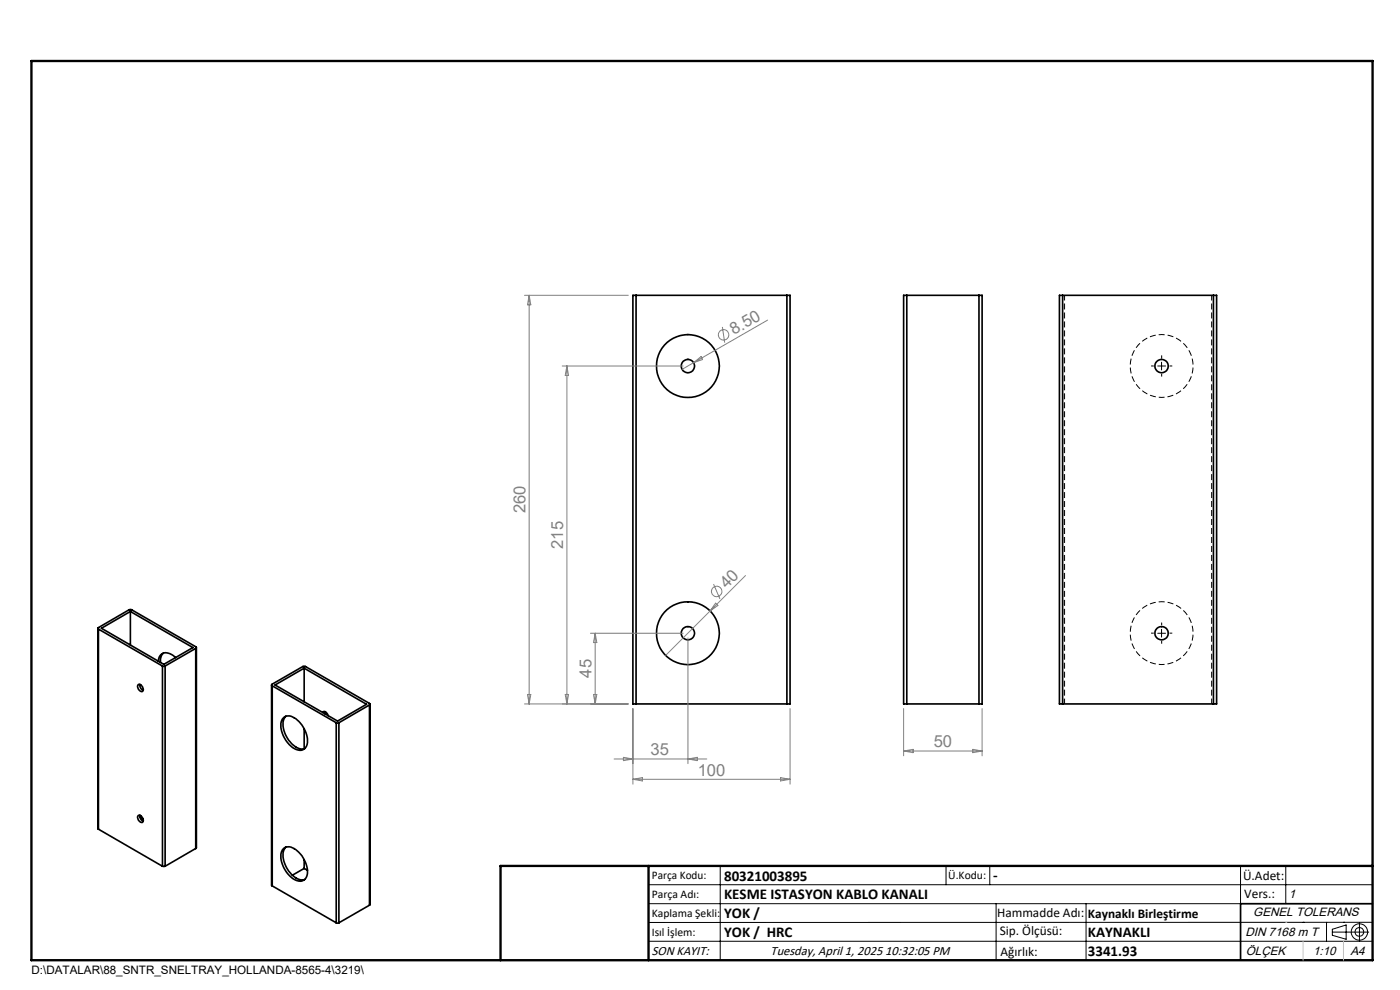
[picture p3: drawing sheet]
<svg xmlns="http://www.w3.org/2000/svg" width="297mm" height="210mm" viewBox="0 0 297 210" stroke-linecap="round" stroke-linejoin="round" font-family="sans-serif">
<g fill="none" stroke="#000" stroke-width=".35">
<path d="M134.9 62.6h-.6v86.7h.6M134.9 62.6v86.7M134.9 62.6h32M166.9 62.6h.7v86.7h-.7M166.9 62.6v86.7M192.4 62.6h-.7v86.7h.7M192.4 62.6h15.3M192.4 62.6v86.7M207.7 62.6h.7v86.7h-.7M207.7 62.6v86.7M225.4 62.6h-.6v86.7h.6M225.4 62.6h32"/>
<path d="M225.4 62.6v86.7M257.4 62.6h.7v86.7h-.7M257.4 62.6v86.7M20.8 133.3l.1 42.6M20.9 133.4v-.3l6.5-3.7 .4-.1 13.8 7.9-.1 .3M20.9 133.4l13.6 7.9M20.9 133.4v42.5M21.5 133.3l6.2-3.6 13.2 7.7-6.2 3.5zM27.7 129.7v7.1M34.6 138.5l-.5 1-.1 1M37.3 139.5a2.36 2.36 0 0 0-3.2-.6l-.3 .5-.2 .9M41.5 137.5l-6.5 3.8"/>
<path d="M41.5 137.5v42.5M41.7 137.4v42.4l-.2 .2M29.4 145.2a.99 .99 0 0 1 .8 1.5 .99 .99 0 0 1-.8-1.5zM29.7 145.2a1.22 1.22 0 0 0 .7 1.2M34.5 141.3h.5M34.5 141.3v42.5M35 141.3v42.5M57.6 145.3v42.5l.1 .1M57.7 145.5v-.3l6.5-3.8 .4-.1 13.8 7.9v.3M57.7 145.5l13.6 7.8M57.7 145.5v42.4M58.3 145.3l6.2-3.6 13.3 7.7-6.2 3.6z"/>
<path d="M60.3 152.1a2.5 2.5 0 0 1 3.1 .9 5.5 5.5 0 0 1 1.7 5.2 1.67 1.67 0 0 1-2.7 .6 5.7 5.7 0 0 1-2.6-6zM60.6 151.9a3.7 3.7 0 0 0 .1 4.3 4.1 4.1 0 0 0 3.8 2.6h.1M64.5 141.7v7.2M64.5 154.6v4.2M68.5 151.1a.58 .58 0 0 1 .6-.1 .58 .58 0 0 1 .4 .4l.1 .4M68.9 150.9v.5M71.3 153.3h.6M71.3 153.3v42.4M71.9 153.3v42.4M78.4 149.5l-6.5 3.8M78.4 149.5v42.5M78.5 149.4l-.1 42.6"/>
<path d="M134.9 149.3h32M192.4 149.3h15.3M225.4 149.3h32M20.9 175.9l13.6 7.9M29.4 173a.91 .91 0 0 1 .8 .5 .91 .91 0 0 1-.1 1 1.04 1.04 0 0 1-.7-1.5zM29.7 173a1.22 1.22 0 0 0 .7 1.2M29.7 173.3l.6 .4M41.5 180l-6.5 3.8M60.3 179.9a2.5 2.5 0 0 1 3.1 .9 5.5 5.5 0 0 1 1.7 5.1 1.65 1.65 0 0 1-2.7 .6 5.7 5.7 0 0 1-2.6-5.9zM60.6 179.7a3.7 3.7 0 0 0 .1 4.3 4.1 4.1 0 0 0 3.8 2.6h.1M34.5 183.8h.5M57.7 187.9l13.6 7.8"/>
<path d="M64.5 184.2l.7 .4M64.5 182.3v1.9M64.5 184.2l-2.5 1.5M71.3 195.7h.6M78.4 192l-6.5 3.7M291.2 191.7h-28v12"/>
<circle cx="145.9" cy="77.6" r="1.41"/>
<circle cx="145.9" cy="77.6" r="6.7"/>
<circle cx="246.4" cy="77.6" r="1.42"/>
<circle cx="145.9" cy="134.3" r="6.7"/>
<circle cx="145.9" cy="134.3" r="1.41"/>
<circle cx="246.4" cy="134.3" r="1.42"/>
</g>
<path d="M225.4 149.3v-86.7M225.8 149.3v-86.7M257 149.3v-86.7M257.4 149.3v-86.7" fill="none" stroke="#000" stroke-width=".21" stroke-dasharray="1.3 .6" stroke-dashoffset=".2" stroke-linecap="butt"/>
<path d="M246.4 84.3a6.7 6.7 0 0 0 5.9-9.8 6.7 6.7 0 0 0-11.3-.7 6.7 6.7 0 0 0 4.6 10.5h.8M246.4 141a6.7 6.7 0 0 0 5.9-9.8 6.7 6.7 0 0 0-11.3-.7 6.7 6.7 0 0 0 4.6 10.4l.8 .1" fill="none" stroke="#000" stroke-width=".21" stroke-dasharray="1.3 .6" stroke-dashoffset=".7" stroke-linecap="butt"/>
<g fill="none" stroke="#808080" stroke-width=".21">
<path d="M111.3 62.6h22M112.3 62.6v86.7M112.3 62.6l.3 2.1h-.7zM119.3 77.6h25.6M120.3 77.6v71.7M120.3 77.6l.3 2h-.7zM147.1 76.9l-2.4 1.4M147.1 76.9l1.6-1.3 .3 .7zM153.2 69.3l.5 3.4M162.8 67.9l-15.7 9M125.3 134.3h19.6M126.3 134.3v15"/>
<path d="M126.3 134.3l.3 2h-.7zM145.9 135.3v26.7M151.4 123.9l1.3 3.1M151.8 127.9l.5 .5-1.7 1.2zM158.2 122.1l-17 16.9M111.3 149.3h22M111.9 147.3h.7l-.3 2zM119.9 147.3h.7l-.3 2zM125.9 147.3h.7l-.3 2zM134.3 150.3v16M167.6 150.3v16M191.7 150.3v10"/>
<path d="M191.7 159.3h16.7M191.7 159.3l2-.3v.7zM206.4 159l2 .3-2 .4zM208.4 150.3v10M130.3 161h19.6M132.3 160.6l2 .4-2 .4zM134.3 165.3h33.3M134.3 165.3l2-.3v.7zM145.9 161l2-.4v.8zM165.6 165l2 .3-2 .4z"/>
<circle cx="153.5" cy="71" r="1.1"/>
<circle cx="152" cy="125.4" r="1.1"/>
</g>
<g fill="none" stroke="#000" stroke-width=".21">
<path d="M245.6 77.6h1.7M246.4 76.8v1.7M245.6 134.3h1.7M246.4 133.5v1.6M137.6 187.7h153.6M137.6 191.7h153.6M137.6 199.7h153.6M152.8 183.7v20M200.7 183.7v4M210 183.7v4M211.3 191.7v12M230.4 191.7v12"/>
<path d="M263.2 183.7v20M272.8 183.7v8M276.4 195.6h.1M281.4 195.6v4.1M282.6 197.7h7.8M282.6 197.1l3-.9v3l-3-.8zM285 195.6h.1M288.4 195.8v3.8M291.2 195.6l-153.6 .1"/>
<circle cx="288.4" cy="197.7" r="1.74"/>
<circle cx="288.4" cy="197.7" r=".93"/>
</g>
<path d="M244.8 77.6h-.6M246.4 76v-.6M246.4 79.3v.6M248.1 77.6h.6M244.8 134.3h-.6M246.4 132.6v-.5M246.4 136v.6M248.1 134.3h.6" fill="none" stroke="#000" stroke-width=".21" stroke-dasharray="15.2 1.3 1.3 1.3" stroke-linecap="butt"/>
<path d="M106.2 203.7h185" fill="none" stroke="#000" stroke-width=".25"/>
<path d="M6.7 12.9h284.5v190.8h-284.5zM137.6 183.7v20M291.2 183.7h-185v20" fill="none" stroke="#000" stroke-width=".5"/>
<path d="M272.8 195.6h.1M276.4 199.7v4M285 199.7v4" fill="none" stroke="#c0c0c0" stroke-width=".21"/>
<g font-size="3.5" fill="#808080">
<text x="155.7" y="71.1" transform="rotate(-30 155.7 71.1)">8.50</text>
<text x="111.5" y="108.9" transform="rotate(-90 111.5 108.9)">260</text>
<text x="119.5" y="116.4" transform="rotate(-90 119.5 116.4)">215</text>
<text x="154.2" y="125" transform="rotate(-45 154.2 125)">40</text>
<text x="125.5" y="143.8" transform="rotate(-90 125.5 143.8)">45</text>
<text x="138" y="160.2">35</text>
<text x="198.1" y="158.5">50</text>
<text x="148" y="164.5">100</text>
</g>
<g font-size="3.2">
<text x="153.6" y="190.8">KESME ISTASYON KABLO KANALI</text>
<text x="153.6" y="186.8">80321003895</text>
<text x="210.7" y="186.6">-</text>
<text x="153.6" y="194.8">YOK /</text>
<text x="153.6" y="198.8">YOK / HRC</text>
<text x="230.8" y="198.7">KAYNAKLI</text>
<text x="230.8" y="202.8">3341.93</text>
</g>
<g font-size="2.8">
<text x="263.7" y="186.7">Ü.Adet:</text>
<text x="263.9" y="190.5">Vers.:</text>
<text x="211.5" y="194.5">Hammadde Adı:</text>
<text x="230.8" y="194.7">Kaynaklı Birleştirme</text>
<text x="138.3" y="202.6">SON KAYIT:</text>
<text x="163.5" y="202.6">Tuesday, April 1, 2025 10:32:05 PM</text>
<text x="212.1" y="198.4">Sip. Ölçüsü:</text>
<text x="212.2" y="202.7">Ağırlık:</text>
</g>
<g font-size="2.6">
<text x="273.4" y="190.4">1</text>
<text x="265.9" y="194.4">GENEL TOLERANS</text>
<text x="264.2" y="198.5">DIN 7168 m T</text>
<text x="264.3" y="202.6">ÖLÇEK</text>
<text x="278.5" y="202.6">1:10</text>
<text x="286.5" y="202.6">A4</text>
</g>
<g font-size="2.5">
<text x="138.3" y="186.4">Parça Kodu:</text>
<text x="138.3" y="190.5">Parça Adı:</text>
<text x="201.2" y="186.5">Ü.Kodu:</text>
<text x="138.3" y="194.5">Kaplama Şekli:</text>
<text x="138.3" y="198.6">Isıl İşlem:</text>
<text x="6.7" y="206.7">D:\DATALAR\88_SNTR_SNELTRAY_HOLLANDA-8565-4\3219\</text>
</g>
</svg>
